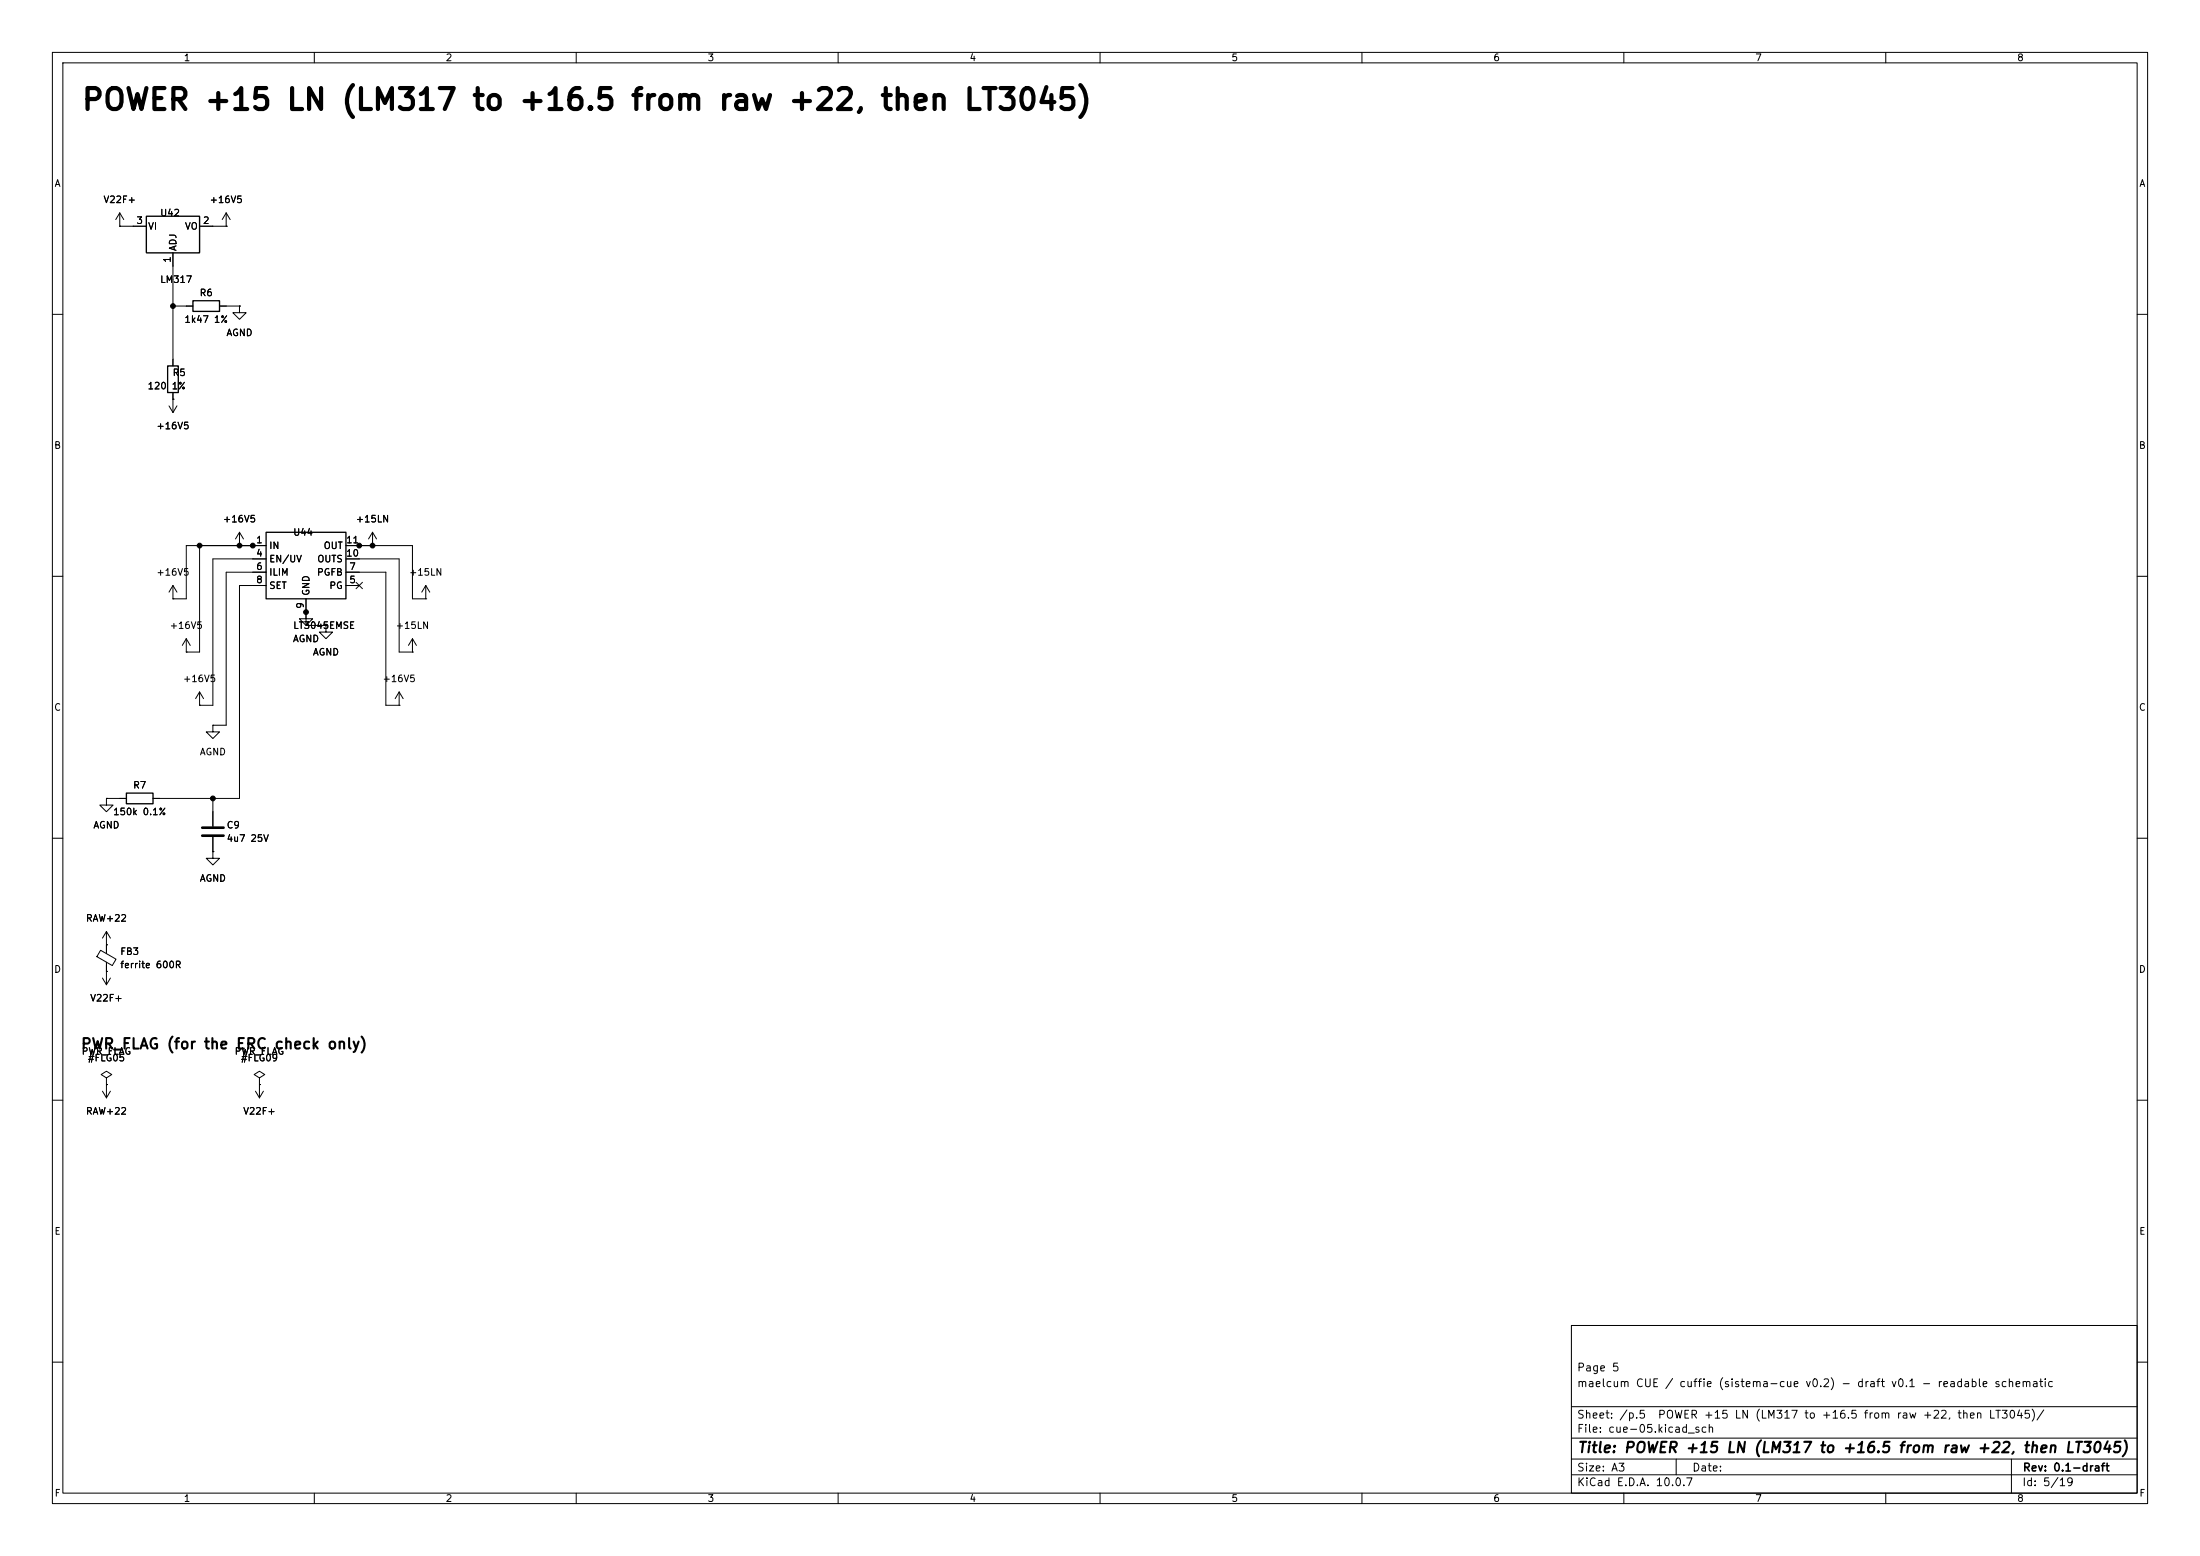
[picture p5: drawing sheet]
(kicad_sch
 (version 20260101)
 (generator "eeschema")
 (generator_version "10.0")
 (paper "A3")
 (title_block
  (title "POWER +15 LN (LM317 to +16.5 from raw +22, then LT3045)")
  (rev "0.1-draft")
  (comment 1 "maelcum CUE / cuffie (sistema-cue v0.2) - draft v0.1 - readable schematic")
  (comment 2 "Page 5"))
 (lib_symbols
  (symbol
   "Regulator_Linear:LM317_SOT-223"
   (pin_names
    (offset 0.254)) (exclude_from_sim no) (in_bom yes) (on_board yes)
   (in_pos_files yes)
   (duplicate_pin_numbers_are_jumpers no)
   (property
    "Reference"
    "U" (at -3.81 3.175 0) (show_name no) (do_not_autoplace no) (effects (font (size 1.27 1.27))))
   (property
    "Value"
    "LM317_SOT-223" (at 0 3.175 0) (show_name no) (do_not_autoplace no) (effects (font (size 1.27 1.27)) (justify left)))
   (property
    "Footprint"
    "Package_TO_SOT_SMD:SOT-223-3_TabPin2" (at 0 6.35 0) (show_name no) (do_not_autoplace no) (hide yes) (effects (font (size 1.27 1.27)
    (italic yes))))
   (property
    "Datasheet"
    "http://www.ti.com/lit/ds/symlink/lm317.pdf" (at 0 0 0) (show_name no) (do_not_autoplace no) (hide yes) (effects (font (size 1.27 1.27))))
   (property
    "Description"
    "1.5A 35V Adjustable Linear Regulator, SOT-223" (at 0 0 0) (show_name no) (do_not_autoplace no) (hide yes) (effects (font (size 1.27 1.27))))
   (property
    "ki_keywords"
    "Adjustable Voltage Regulator 1A Positive" (at 0 0 0) (show_name no) (do_not_autoplace no) (hide yes) (effects (font (size 1.27 1.27))))
   (property
    "ki_fp_filters"
    "SOT?223*TabPin2*" (at 0 0 0) (show_name no) (do_not_autoplace no) (hide yes) (effects (font (size 1.27 1.27))))
   (symbol
    "LM317_SOT-223_0_1"
    (rectangle (start -5.08 1.905) (end 5.08 -5.08) (stroke (width 0.254) (type default)) (fill (type background))))
   (symbol
    "LM317_SOT-223_1_1"
    (pin
    input
    line (at 0 -7.62 90) (length 2.54) (name
    "ADJ" (effects (font (size 1.27 1.27)))) (number
    "1" (effects (font (size 1.27 1.27)))))
    (pin
    power_out
    line (at 7.62 0 180) (length 2.54) (name
    "VO" (effects (font (size 1.27 1.27)))) (number
    "2" (effects (font (size 1.27 1.27)))))
    (pin
    power_in
    line (at -7.62 0 0) (length 2.54) (name
    "VI" (effects (font (size 1.27 1.27)))) (number
    "3" (effects (font (size 1.27 1.27))))))
   (embedded_fonts no))
  (symbol
   "Device:R"
   (pin_numbers (hide yes))
   (pin_names
    (offset 0)) (exclude_from_sim no) (in_bom yes) (on_board yes)
   (in_pos_files yes)
   (duplicate_pin_numbers_are_jumpers no)
   (property
    "Reference"
    "R" (at 2.032 0 90) (show_name no) (do_not_autoplace no) (effects (font (size 1.27 1.27))))
   (property
    "Value"
    "R" (at 0 0 90) (show_name no) (do_not_autoplace no) (effects (font (size 1.27 1.27))))
   (property
    "Footprint"
    "" (at -1.778 0 90) (show_name no) (do_not_autoplace no) (hide yes) (effects (font (size 1.27 1.27))))
   (property
    "Datasheet"
    "" (at 0 0 0) (show_name no) (do_not_autoplace no) (hide yes) (effects (font (size 1.27 1.27))))
   (property
    "Description"
    "Resistor" (at 0 0 0) (show_name no) (do_not_autoplace no) (hide yes) (effects (font (size 1.27 1.27))))
   (property
    "ki_keywords"
    "R res resistor" (at 0 0 0) (show_name no) (do_not_autoplace no) (hide yes) (effects (font (size 1.27 1.27))))
   (property
    "ki_fp_filters"
    "R_*" (at 0 0 0) (show_name no) (do_not_autoplace no) (hide yes) (effects (font (size 1.27 1.27))))
   (symbol
    "R_0_1"
    (rectangle (start -1.016 -2.54) (end 1.016 2.54) (stroke (width 0.254) (type default)) (fill (type none))))
   (symbol
    "R_1_1"
    (pin
    passive
    line (at 0 3.81 270) (length 1.27) (name
    "" (effects (font (size 1.27 1.27)))) (number
    "1" (effects (font (size 1.27 1.27)))))
    (pin
    passive
    line (at 0 -3.81 90) (length 1.27) (name
    "" (effects (font (size 1.27 1.27)))) (number
    "2" (effects (font (size 1.27 1.27))))))
   (embedded_fonts no))
  (symbol
   "power:GND"
   (power global)
   (pin_numbers (hide yes))
   (pin_names
    (offset 0) (hide yes)) (exclude_from_sim no) (in_bom yes) (on_board yes)
   (in_pos_files yes)
   (duplicate_pin_numbers_are_jumpers no)
   (property
    "Reference"
    "#PWR" (at 0 -6.35 0) (show_name no) (do_not_autoplace no) (hide yes) (effects (font (size 1.27 1.27))))
   (property
    "Value"
    "GND" (at 0 -3.81 0) (show_name no) (do_not_autoplace no) (effects (font (size 1.27 1.27))))
   (property
    "Footprint"
    "" (at 0 0 0) (show_name no) (do_not_autoplace no) (hide yes) (effects (font (size 1.27 1.27))))
   (property
    "Datasheet"
    "" (at 0 0 0) (show_name no) (do_not_autoplace no) (hide yes) (effects (font (size 1.27 1.27))))
   (property
    "Description"
    "Power symbol creates a global label with name \"GND\" , ground" (at 0 0 0) (show_name no) (do_not_autoplace no) (hide yes) (effects (font (size 1.27 1.27))))
   (property
    "ki_keywords"
    "global power" (at 0 0 0) (show_name no) (do_not_autoplace no) (hide yes) (effects (font (size 1.27 1.27))))
   (symbol
    "GND_0_1"
    (polyline (pts (xy 0 0) (xy 0 -1.27) (xy 1.27 -1.27) (xy 0 -2.54) (xy -1.27 -1.27) (xy 0 -1.27)) (stroke (width 0) (type default)) (fill (type none))))
   (symbol
    "GND_1_1"
    (pin
    power_in
    line (at 0 0 270) (length 0) (name
    "" (effects (font (size 1.27 1.27)))) (number
    "1" (effects (font (size 1.27 1.27))))))
   (embedded_fonts no))
  (symbol
   "power:+15V"
   (power global)
   (pin_numbers (hide yes))
   (pin_names
    (offset 0) (hide yes)) (exclude_from_sim no) (in_bom yes) (on_board yes)
   (in_pos_files yes)
   (duplicate_pin_numbers_are_jumpers no)
   (property
    "Reference"
    "#PWR" (at 0 -3.81 0) (show_name no) (do_not_autoplace no) (hide yes) (effects (font (size 1.27 1.27))))
   (property
    "Value"
    "+15V" (at 0 3.556 0) (show_name no) (do_not_autoplace no) (effects (font (size 1.27 1.27))))
   (property
    "Footprint"
    "" (at 0 0 0) (show_name no) (do_not_autoplace no) (hide yes) (effects (font (size 1.27 1.27))))
   (property
    "Datasheet"
    "" (at 0 0 0) (show_name no) (do_not_autoplace no) (hide yes) (effects (font (size 1.27 1.27))))
   (property
    "Description"
    "Power symbol creates a global label with name \"+15V\"" (at 0 0 0) (show_name no) (do_not_autoplace no) (hide yes) (effects (font (size 1.27 1.27))))
   (property
    "ki_keywords"
    "global power" (at 0 0 0) (show_name no) (do_not_autoplace no) (hide yes) (effects (font (size 1.27 1.27))))
   (symbol
    "+15V_0_1"
    (polyline (pts (xy -0.762 1.27) (xy 0 2.54)) (stroke (width 0) (type default)) (fill (type none)))
    (polyline (pts (xy 0 2.54) (xy 0.762 1.27)) (stroke (width 0) (type default)) (fill (type none)))
    (polyline (pts (xy 0 0) (xy 0 2.54)) (stroke (width 0) (type default)) (fill (type none))))
   (symbol
    "+15V_1_1"
    (pin
    power_in
    line (at 0 0 90) (length 0) (name
    "" (effects (font (size 1.27 1.27)))) (number
    "1" (effects (font (size 1.27 1.27))))))
   (embedded_fonts no))
  (symbol
   "Regulator_Linear:LT3045xMSE" (exclude_from_sim no) (in_bom yes) (on_board yes)
   (in_pos_files yes)
   (duplicate_pin_numbers_are_jumpers no)
   (property
    "Reference"
    "U" (at -6.35 6.35 0) (show_name no) (do_not_autoplace no) (effects (font (size 1.27 1.27))))
   (property
    "Value"
    "LT3045xMSE" (at 1.27 6.35 0) (show_name no) (do_not_autoplace no) (effects (font (size 1.27 1.27)) (justify left)))
   (property
    "Footprint"
    "Package_SO:MSOP-12-1EP_3x4.039mm_P0.65mm_EP1.651x2.845mm" (at 0 8.255 0) (show_name no) (do_not_autoplace no) (hide yes) (effects (font (size 1.27 1.27))))
   (property
    "Datasheet"
    "https://www.analog.com/media/en/technical-documentation/data-sheets/3045fa.pdf" (at 0 0 0) (show_name no) (do_not_autoplace no) (hide yes) (effects (font (size 1.27 1.27))))
   (property
    "Description"
    "500mA, Adjustable, Ultralow Noise, Ultrahigh PSRR Linear Regulator, MSOP-12" (at 0 0 0) (show_name no) (do_not_autoplace no) (hide yes) (effects (font (size 1.27 1.27))))
   (property
    "ki_keywords"
    "linear voltage regulator low-noise" (at 0 0 0) (show_name no) (do_not_autoplace no) (hide yes) (effects (font (size 1.27 1.27))))
   (property
    "ki_fp_filters"
    "MSOP*1EP*3x4.039mm*P0.65mm*" (at 0 0 0) (show_name no) (do_not_autoplace no) (hide yes) (effects (font (size 1.27 1.27))))
   (symbol
    "LT3045xMSE_0_1"
    (rectangle (start -7.62 5.08) (end 7.62 -7.62) (stroke (width 0.254) (type default)) (fill (type background))))
   (symbol
    "LT3045xMSE_1_1"
    (pin
    power_in
    line (at -10.16 2.54 0) (length 2.54) (name
    "IN" (effects (font (size 1.27 1.27)))) (number
    "1" (effects (font (size 1.27 1.27)))))
    (pin
    passive
    line (at -10.16 2.54 0) (length 2.54) (hide yes) (name
    "IN" (effects (font (size 1.27 1.27)))) (number
    "2" (effects (font (size 1.27 1.27)))))
    (pin
    passive
    line (at -10.16 2.54 0) (length 2.54) (hide yes) (name
    "IN" (effects (font (size 1.27 1.27)))) (number
    "3" (effects (font (size 1.27 1.27)))))
    (pin
    input
    line (at -10.16 0 0) (length 2.54) (name
    "EN/UV" (effects (font (size 1.27 1.27)))) (number
    "4" (effects (font (size 1.27 1.27)))))
    (pin
    open_collector
    line (at 10.16 -5.08 180) (length 2.54) (name
    "PG" (effects (font (size 1.27 1.27)))) (number
    "5" (effects (font (size 1.27 1.27)))))
    (pin
    passive
    line (at -10.16 -2.54 0) (length 2.54) (name
    "ILIM" (effects (font (size 1.27 1.27)))) (number
    "6" (effects (font (size 1.27 1.27)))))
    (pin
    input
    line (at 10.16 -2.54 180) (length 2.54) (name
    "PGFB" (effects (font (size 1.27 1.27)))) (number
    "7" (effects (font (size 1.27 1.27)))))
    (pin
    passive
    line (at -10.16 -5.08 0) (length 2.54) (name
    "SET" (effects (font (size 1.27 1.27)))) (number
    "8" (effects (font (size 1.27 1.27)))))
    (pin
    power_in
    line (at 0 -10.16 90) (length 2.54) (name
    "GND" (effects (font (size 1.27 1.27)))) (number
    "9" (effects (font (size 1.27 1.27)))))
    (pin
    input
    line (at 10.16 0 180) (length 2.54) (name
    "OUTS" (effects (font (size 1.27 1.27)))) (number
    "10" (effects (font (size 1.27 1.27)))))
    (pin
    power_out
    line (at 10.16 2.54 180) (length 2.54) (name
    "OUT" (effects (font (size 1.27 1.27)))) (number
    "11" (effects (font (size 1.27 1.27)))))
    (pin
    passive
    line (at 10.16 2.54 180) (length 2.54) (hide yes) (name
    "OUT" (effects (font (size 1.27 1.27)))) (number
    "12" (effects (font (size 1.27 1.27)))))
    (pin
    passive
    line (at 0 -10.16 90) (length 2.54) (hide yes) (name
    "GND" (effects (font (size 1.27 1.27)))) (number
    "13" (effects (font (size 1.27 1.27))))))
   (embedded_fonts no))
  (symbol
   "Device:C"
   (pin_numbers (hide yes))
   (pin_names
    (offset 0.254)) (exclude_from_sim no) (in_bom yes) (on_board yes)
   (in_pos_files yes)
   (duplicate_pin_numbers_are_jumpers no)
   (property
    "Reference"
    "C" (at 0.635 2.54 0) (show_name no) (do_not_autoplace no) (effects (font (size 1.27 1.27)) (justify left)))
   (property
    "Value"
    "C" (at 0.635 -2.54 0) (show_name no) (do_not_autoplace no) (effects (font (size 1.27 1.27)) (justify left)))
   (property
    "Footprint"
    "" (at 0.9652 -3.81 0) (show_name no) (do_not_autoplace no) (hide yes) (effects (font (size 1.27 1.27))))
   (property
    "Datasheet"
    "" (at 0 0 0) (show_name no) (do_not_autoplace no) (hide yes) (effects (font (size 1.27 1.27))))
   (property
    "Description"
    "Unpolarized capacitor" (at 0 0 0) (show_name no) (do_not_autoplace no) (hide yes) (effects (font (size 1.27 1.27))))
   (property
    "ki_keywords"
    "cap capacitor" (at 0 0 0) (show_name no) (do_not_autoplace no) (hide yes) (effects (font (size 1.27 1.27))))
   (property
    "ki_fp_filters"
    "C_*" (at 0 0 0) (show_name no) (do_not_autoplace no) (hide yes) (effects (font (size 1.27 1.27))))
   (symbol
    "C_0_1"
    (polyline (pts (xy -2.032 0.762) (xy 2.032 0.762)) (stroke (width 0.508) (type default)) (fill (type none)))
    (polyline (pts (xy -2.032 -0.762) (xy 2.032 -0.762)) (stroke (width 0.508) (type default)) (fill (type none))))
   (symbol
    "C_1_1"
    (pin
    passive
    line (at 0 3.81 270) (length 2.794) (name
    "" (effects (font (size 1.27 1.27)))) (number
    "1" (effects (font (size 1.27 1.27)))))
    (pin
    passive
    line (at 0 -3.81 90) (length 2.794) (name
    "" (effects (font (size 1.27 1.27)))) (number
    "2" (effects (font (size 1.27 1.27))))))
   (embedded_fonts no))
  (symbol
   "Device:FerriteBead_Small"
   (pin_numbers (hide yes))
   (pin_names
    (offset 0)) (exclude_from_sim no) (in_bom yes) (on_board yes)
   (in_pos_files yes)
   (duplicate_pin_numbers_are_jumpers no)
   (property
    "Reference"
    "FB" (at 1.905 1.27 0) (show_name no) (do_not_autoplace no) (effects (font (size 1.27 1.27)) (justify left)))
   (property
    "Value"
    "FerriteBead_Small" (at 1.905 -1.27 0) (show_name no) (do_not_autoplace no) (effects (font (size 1.27 1.27)) (justify left)))
   (property
    "Footprint"
    "" (at -1.778 0 90) (show_name no) (do_not_autoplace no) (hide yes) (effects (font (size 1.27 1.27))))
   (property
    "Datasheet"
    "" (at 0 0 0) (show_name no) (do_not_autoplace no) (hide yes) (effects (font (size 1.27 1.27))))
   (property
    "Description"
    "Ferrite bead, small symbol" (at 0 0 0) (show_name no) (do_not_autoplace no) (hide yes) (effects (font (size 1.27 1.27))))
   (property
    "ki_keywords"
    "L ferrite bead inductor filter" (at 0 0 0) (show_name no) (do_not_autoplace no) (hide yes) (effects (font (size 1.27 1.27))))
   (property
    "ki_fp_filters"
    "Inductor_* L_* *Ferrite*" (at 0 0 0) (show_name no) (do_not_autoplace no) (hide yes) (effects (font (size 1.27 1.27))))
   (symbol
    "FerriteBead_Small_0_1"
    (polyline (pts (xy -1.8288 0.2794) (xy -1.1176 1.4986) (xy 1.8288 -0.2032) (xy 1.1176 -1.4224) (xy -1.8288 0.2794)) (stroke (width 0) (type default)) (fill (type none)))
    (polyline (pts (xy 0 0.889) (xy 0 1.2954)) (stroke (width 0) (type default)) (fill (type none)))
    (polyline (pts (xy 0 -1.27) (xy 0 -0.7874)) (stroke (width 0) (type default)) (fill (type none))))
   (symbol
    "FerriteBead_Small_1_1"
    (pin
    passive
    line (at 0 2.54 270) (length 1.27) (name
    "" (effects (font (size 1.27 1.27)))) (number
    "1" (effects (font (size 1.27 1.27)))))
    (pin
    passive
    line (at 0 -2.54 90) (length 1.27) (name
    "" (effects (font (size 1.27 1.27)))) (number
    "2" (effects (font (size 1.27 1.27))))))
   (embedded_fonts no))
  (symbol
   "power:PWR_FLAG"
   (power global)
   (pin_numbers (hide yes))
   (pin_names
    (offset 0) (hide yes)) (exclude_from_sim no) (in_bom yes) (on_board yes)
   (in_pos_files yes)
   (duplicate_pin_numbers_are_jumpers no)
   (property
    "Reference"
    "#FLG" (at 0 1.905 0) (show_name no) (do_not_autoplace no) (hide yes) (effects (font (size 1.27 1.27))))
   (property
    "Value"
    "PWR_FLAG" (at 0 3.81 0) (show_name no) (do_not_autoplace no) (effects (font (size 1.27 1.27))))
   (property
    "Footprint"
    "" (at 0 0 0) (show_name no) (do_not_autoplace no) (hide yes) (effects (font (size 1.27 1.27))))
   (property
    "Datasheet"
    "" (at 0 0 0) (show_name no) (do_not_autoplace no) (hide yes) (effects (font (size 1.27 1.27))))
   (property
    "Description"
    "Special symbol for telling ERC where power comes from" (at 0 0 0) (show_name no) (do_not_autoplace no) (hide yes) (effects (font (size 1.27 1.27))))
   (property
    "ki_keywords"
    "flag power" (at 0 0 0) (show_name no) (do_not_autoplace no) (hide yes) (effects (font (size 1.27 1.27))))
   (symbol
    "PWR_FLAG_0_0"
    (pin
    power_out
    line (at 0 0 90) (length 0) (name
    "" (effects (font (size 1.27 1.27)))) (number
    "1" (effects (font (size 1.27 1.27))))))
   (symbol
    "PWR_FLAG_0_1"
    (polyline (pts (xy 0 0) (xy 0 1.27) (xy -1.016 1.905) (xy 0 2.54) (xy 1.016 1.905) (xy 0 1.27)) (stroke (width 0) (type default)) (fill (type none))))
   (embedded_fonts no)))
 (text
  "POWER +15 LN (LM317 to +16.5 from raw +22, then LT3045)"
  (exclude_from_sim no)
  (at 15.24 21.59 0)
  (effects (font (size 4 4)
    (bold yes)) (justify left bottom)))
 (symbol
  (lib_id "Regulator_Linear:LM317_SOT-223")
  (at 33.02 43.18 0)
  (unit 1)
  (body_style 1)
  (exclude_from_sim no)
  (in_bom yes)
  (on_board yes)
  (dnp no)
  (property
   "Reference"
   "U42" (at 30.48 40.64 0) (effects (font (size 1.27 1.27)) (justify left)))
  (property
   "Value"
   "LM317" (at 30.48 53.34 0) (effects (font (size 1.27 1.27)) (justify left)))
  (property
   "Footprint"
   "Package_TO_SOT_SMD:SOT-223-3_TabPin2" (at 33.02 43.18 0) (effects (font (size 1.27 1.27)) (justify left) (hide yes)))
  (property
   "Datasheet"
   "" (at 33.02 43.18 0) (effects (font (size 1.27 1.27)) (justify left) (hide yes)))
  (property
   "Nota"
   "pre-regolatore (§2: +-16,5); ~25 mA" (at 33.02 43.18 0) (effects (font (size 1.27 1.27)) (justify left) (hide yes)))
  (pin
   "1")
  (pin
   "2")
  (pin
   "3")
  (instances (project
    "cue" (path
    "/07e52341-30fc-501e-9b8f-1ec34bb212af/085b2a49-5eeb-5260-8f9d-2303d99dc902" (reference "U42") (unit 1)))))
 (wire
  (pts (xy 33.02 50.8) (xy 33.02 53.34))
  (stroke (width 0) (type default)))
 (symbol
  (lib_id "Device:R")
  (at 39.37 58.42 90)
  (unit 1)
  (body_style 1)
  (exclude_from_sim no)
  (in_bom yes)
  (on_board yes)
  (dnp no)
  (property
   "Reference"
   "R6" (at 39.37 55.88 90) (effects (font (size 1.27 1.27))))
  (property
   "Value"
   "1k47 1%" (at 39.37 60.96 90) (effects (font (size 1.27 1.27))))
  (property
   "Footprint"
   "Resistor_SMD:R_0805_2012Metric" (at 39.37 58.42 0) (effects (font (size 1.27 1.27)) (justify left) (hide yes)))
  (property
   "Datasheet"
   "" (at 39.37 58.42 0) (effects (font (size 1.27 1.27)) (justify left) (hide yes)))
  (property
   "Nota"
   "16,6 V" (at 39.37 58.42 0) (effects (font (size 1.27 1.27)) (justify left) (hide yes)))
  (pin
   "1")
  (pin
   "2")
  (instances (project
    "cue" (path
    "/07e52341-30fc-501e-9b8f-1ec34bb212af/085b2a49-5eeb-5260-8f9d-2303d99dc902" (reference "R6") (unit 1)))))
 (symbol
  (lib_id "Device:R")
  (at 33.02 72.39 180)
  (unit 1)
  (body_style 1)
  (exclude_from_sim no)
  (in_bom yes)
  (on_board yes)
  (dnp no)
  (property
   "Reference"
   "R5" (at 35.56 71.12 0) (effects (font (size 1.27 1.27)) (justify left)))
  (property
   "Value"
   "120 1%" (at 35.56 73.66 0) (effects (font (size 1.27 1.27)) (justify left)))
  (property
   "Footprint"
   "Resistor_SMD:R_0805_2012Metric" (at 33.02 72.39 0) (effects (font (size 1.27 1.27)) (justify left) (hide yes)))
  (property
   "Datasheet"
   "" (at 33.02 72.39 0) (effects (font (size 1.27 1.27)) (justify left) (hide yes)))
  (pin
   "1")
  (pin
   "2")
  (instances (project
    "cue" (path
    "/07e52341-30fc-501e-9b8f-1ec34bb212af/085b2a49-5eeb-5260-8f9d-2303d99dc902" (reference "R5") (unit 1)))))
 (wire
  (pts (xy 33.02 53.34) (xy 33.02 58.42))
  (stroke (width 0) (type default)))
 (wire
  (pts (xy 33.02 58.42) (xy 35.56 58.42))
  (stroke (width 0) (type default)))
 (wire
  (pts (xy 33.02 58.42) (xy 33.02 68.58))
  (stroke (width 0) (type default)))
 (junction
  (at 33.02 58.42)
  (diameter 0)
  (color 0 0 0 0))
 (wire
  (pts (xy 43.18 58.42) (xy 45.72 58.42))
  (stroke (width 0) (type default)))
 (symbol
  (lib_id "power:GND")
  (at 45.72 58.42 0)
  (unit 1)
  (body_style 1)
  (exclude_from_sim no)
  (in_bom yes)
  (on_board yes)
  (dnp no)
  (property
   "Reference"
   "#PWR001" (at 45.72 58.42 0) (effects (font (size 1.27 1.27)) (justify left) (hide yes)))
  (property
   "Value"
   "AGND" (at 45.72 63.5 0) (effects (font (size 1.27 1.27))))
  (property
   "Footprint"
   "" (at 45.72 58.42 0) (effects (font (size 1.27 1.27)) (justify left) (hide yes)))
  (property
   "Datasheet"
   "" (at 45.72 58.42 0) (effects (font (size 1.27 1.27)) (justify left) (hide yes)))
  (pin
   "1")
  (instances (project
    "cue" (path
    "/07e52341-30fc-501e-9b8f-1ec34bb212af/085b2a49-5eeb-5260-8f9d-2303d99dc902" (reference "#PWR001") (unit 1)))))
 (symbol
  (lib_id "power:+15V")
  (at 33.02 76.2 180)
  (unit 1)
  (body_style 1)
  (exclude_from_sim no)
  (in_bom yes)
  (on_board yes)
  (dnp no)
  (property
   "Reference"
   "#PWR002" (at 33.02 76.2 0) (effects (font (size 1.27 1.27)) (justify left) (hide yes)))
  (property
   "Value"
   "+16V5" (at 33.02 81.28 0) (effects (font (size 1.27 1.27))))
  (property
   "Footprint"
   "" (at 33.02 76.2 0) (effects (font (size 1.27 1.27)) (justify left) (hide yes)))
  (property
   "Datasheet"
   "" (at 33.02 76.2 0) (effects (font (size 1.27 1.27)) (justify left) (hide yes)))
  (pin
   "1")
  (instances (project
    "cue" (path
    "/07e52341-30fc-501e-9b8f-1ec34bb212af/085b2a49-5eeb-5260-8f9d-2303d99dc902" (reference "#PWR002") (unit 1)))))
 (wire
  (pts (xy 40.64 43.18) (xy 43.18 43.18))
  (stroke (width 0) (type default)))
 (symbol
  (lib_id "power:+15V")
  (at 43.18 43.18 0)
  (unit 1)
  (body_style 1)
  (exclude_from_sim no)
  (in_bom yes)
  (on_board yes)
  (dnp no)
  (property
   "Reference"
   "#PWR003" (at 43.18 43.18 0) (effects (font (size 1.27 1.27)) (justify left) (hide yes)))
  (property
   "Value"
   "+16V5" (at 43.18 38.1 0) (effects (font (size 1.27 1.27))))
  (property
   "Footprint"
   "" (at 43.18 43.18 0) (effects (font (size 1.27 1.27)) (justify left) (hide yes)))
  (property
   "Datasheet"
   "" (at 43.18 43.18 0) (effects (font (size 1.27 1.27)) (justify left) (hide yes)))
  (pin
   "1")
  (instances (project
    "cue" (path
    "/07e52341-30fc-501e-9b8f-1ec34bb212af/085b2a49-5eeb-5260-8f9d-2303d99dc902" (reference "#PWR003") (unit 1)))))
 (wire
  (pts (xy 25.4 43.18) (xy 22.86 43.18))
  (stroke (width 0) (type default)))
 (symbol
  (lib_id "power:+15V")
  (at 22.86 43.18 0)
  (unit 1)
  (body_style 1)
  (exclude_from_sim no)
  (in_bom yes)
  (on_board yes)
  (dnp no)
  (property
   "Reference"
   "#PWR004" (at 22.86 43.18 0) (effects (font (size 1.27 1.27)) (justify left) (hide yes)))
  (property
   "Value"
   "V22F+" (at 22.86 38.1 0) (effects (font (size 1.27 1.27))))
  (property
   "Footprint"
   "" (at 22.86 43.18 0) (effects (font (size 1.27 1.27)) (justify left) (hide yes)))
  (property
   "Datasheet"
   "" (at 22.86 43.18 0) (effects (font (size 1.27 1.27)) (justify left) (hide yes)))
  (pin
   "1")
  (instances (project
    "cue" (path
    "/07e52341-30fc-501e-9b8f-1ec34bb212af/085b2a49-5eeb-5260-8f9d-2303d99dc902" (reference "#PWR004") (unit 1)))))
 (symbol
  (lib_id "Regulator_Linear:LT3045xMSE")
  (at 58.42 106.68 0)
  (unit 1)
  (body_style 1)
  (exclude_from_sim no)
  (in_bom yes)
  (on_board yes)
  (dnp no)
  (property
   "Reference"
   "U44" (at 55.88 101.6 0) (effects (font (size 1.27 1.27)) (justify left)))
  (property
   "Value"
   "LT3045EMSE" (at 55.88 119.38 0) (effects (font (size 1.27 1.27)) (justify left)))
  (property
   "Footprint"
   "Package_SO:MSOP-12-1EP_3x4.039mm_P0.65mm_EP1.651x2.845mm" (at 58.42 106.68 0) (effects (font (size 1.27 1.27)) (justify left) (hide yes)))
  (property
   "Datasheet"
   "" (at 58.42 106.68 0) (effects (font (size 1.27 1.27)) (justify left) (hide yes)))
  (property
   "Nota"
   "EN/UV a IN; ILIM a massa; PG libero; PGFB a IN (come master-segnale.py)" (at 58.42 106.68 0) (effects (font (size 1.27 1.27)) (justify left) (hide yes)))
  (pin
   "1")
  (pin
   "2")
  (pin
   "3")
  (pin
   "4")
  (pin
   "5")
  (pin
   "6")
  (pin
   "7")
  (pin
   "8")
  (pin
   "9")
  (pin
   "10")
  (pin
   "11")
  (pin
   "12")
  (pin
   "13")
  (instances (project
    "cue" (path
    "/07e52341-30fc-501e-9b8f-1ec34bb212af/085b2a49-5eeb-5260-8f9d-2303d99dc902" (reference "U44") (unit 1)))))
 (wire
  (pts (xy 48.26 104.14) (xy 45.72 104.14))
  (stroke (width 0) (type default)))
 (symbol
  (lib_id "power:+15V")
  (at 45.72 104.14 0)
  (unit 1)
  (body_style 1)
  (exclude_from_sim no)
  (in_bom yes)
  (on_board yes)
  (dnp no)
  (property
   "Reference"
   "#PWR005" (at 45.72 104.14 0) (effects (font (size 1.27 1.27)) (justify left) (hide yes)))
  (property
   "Value"
   "+16V5" (at 45.72 99.06 0) (effects (font (size 1.27 1.27))))
  (property
   "Footprint"
   "" (at 45.72 104.14 0) (effects (font (size 1.27 1.27)) (justify left) (hide yes)))
  (property
   "Datasheet"
   "" (at 45.72 104.14 0) (effects (font (size 1.27 1.27)) (justify left) (hide yes)))
  (pin
   "1")
  (instances (project
    "cue" (path
    "/07e52341-30fc-501e-9b8f-1ec34bb212af/085b2a49-5eeb-5260-8f9d-2303d99dc902" (reference "#PWR005") (unit 1)))))
 (wire
  (pts (xy 48.26 104.14) (xy 35.56 104.14))
  (stroke (width 0) (type default)))
 (wire
  (pts (xy 35.56 104.14) (xy 35.56 114.3))
  (stroke (width 0) (type default)))
 (wire
  (pts (xy 35.56 114.3) (xy 33.02 114.3))
  (stroke (width 0) (type default)))
 (symbol
  (lib_id "power:+15V")
  (at 33.02 114.3 0)
  (unit 1)
  (body_style 1)
  (exclude_from_sim no)
  (in_bom yes)
  (on_board yes)
  (dnp no)
  (property
   "Reference"
   "#PWR006" (at 33.02 114.3 0) (effects (font (size 1.27 1.27)) (justify left) (hide yes)))
  (property
   "Value"
   "+16V5" (at 33.02 109.22 0) (effects (font (size 1.27 1.27))))
  (property
   "Footprint"
   "" (at 33.02 114.3 0) (effects (font (size 1.27 1.27)) (justify left) (hide yes)))
  (property
   "Datasheet"
   "" (at 33.02 114.3 0) (effects (font (size 1.27 1.27)) (justify left) (hide yes)))
  (pin
   "1")
  (instances (project
    "cue" (path
    "/07e52341-30fc-501e-9b8f-1ec34bb212af/085b2a49-5eeb-5260-8f9d-2303d99dc902" (reference "#PWR006") (unit 1)))))
 (wire
  (pts (xy 48.26 104.14) (xy 38.1 104.14))
  (stroke (width 0) (type default)))
 (wire
  (pts (xy 38.1 104.14) (xy 38.1 124.46))
  (stroke (width 0) (type default)))
 (wire
  (pts (xy 38.1 124.46) (xy 35.56 124.46))
  (stroke (width 0) (type default)))
 (symbol
  (lib_id "power:+15V")
  (at 35.56 124.46 0)
  (unit 1)
  (body_style 1)
  (exclude_from_sim no)
  (in_bom yes)
  (on_board yes)
  (dnp no)
  (property
   "Reference"
   "#PWR007" (at 35.56 124.46 0) (effects (font (size 1.27 1.27)) (justify left) (hide yes)))
  (property
   "Value"
   "+16V5" (at 35.56 119.38 0) (effects (font (size 1.27 1.27))))
  (property
   "Footprint"
   "" (at 35.56 124.46 0) (effects (font (size 1.27 1.27)) (justify left) (hide yes)))
  (property
   "Datasheet"
   "" (at 35.56 124.46 0) (effects (font (size 1.27 1.27)) (justify left) (hide yes)))
  (pin
   "1")
  (instances (project
    "cue" (path
    "/07e52341-30fc-501e-9b8f-1ec34bb212af/085b2a49-5eeb-5260-8f9d-2303d99dc902" (reference "#PWR007") (unit 1)))))
 (wire
  (pts (xy 48.26 106.68) (xy 40.64 106.68))
  (stroke (width 0) (type default)))
 (wire
  (pts (xy 40.64 106.68) (xy 40.64 134.62))
  (stroke (width 0) (type default)))
 (wire
  (pts (xy 40.64 134.62) (xy 38.1 134.62))
  (stroke (width 0) (type default)))
 (symbol
  (lib_id "power:+15V")
  (at 38.1 134.62 0)
  (unit 1)
  (body_style 1)
  (exclude_from_sim no)
  (in_bom yes)
  (on_board yes)
  (dnp no)
  (property
   "Reference"
   "#PWR008" (at 38.1 134.62 0) (effects (font (size 1.27 1.27)) (justify left) (hide yes)))
  (property
   "Value"
   "+16V5" (at 38.1 129.54 0) (effects (font (size 1.27 1.27))))
  (property
   "Footprint"
   "" (at 38.1 134.62 0) (effects (font (size 1.27 1.27)) (justify left) (hide yes)))
  (property
   "Datasheet"
   "" (at 38.1 134.62 0) (effects (font (size 1.27 1.27)) (justify left) (hide yes)))
  (pin
   "1")
  (instances (project
    "cue" (path
    "/07e52341-30fc-501e-9b8f-1ec34bb212af/085b2a49-5eeb-5260-8f9d-2303d99dc902" (reference "#PWR008") (unit 1)))))
 (wire
  (pts (xy 48.26 109.22) (xy 43.18 109.22))
  (stroke (width 0) (type default)))
 (wire
  (pts (xy 43.18 109.22) (xy 43.18 138.43))
  (stroke (width 0) (type default)))
 (wire
  (pts (xy 43.18 138.43) (xy 40.64 138.43))
  (stroke (width 0) (type default)))
 (symbol
  (lib_id "power:GND")
  (at 40.64 138.43 0)
  (unit 1)
  (body_style 1)
  (exclude_from_sim no)
  (in_bom yes)
  (on_board yes)
  (dnp no)
  (property
   "Reference"
   "#PWR009" (at 40.64 138.43 0) (effects (font (size 1.27 1.27)) (justify left) (hide yes)))
  (property
   "Value"
   "AGND" (at 40.64 143.51 0) (effects (font (size 1.27 1.27))))
  (property
   "Footprint"
   "" (at 40.64 138.43 0) (effects (font (size 1.27 1.27)) (justify left) (hide yes)))
  (property
   "Datasheet"
   "" (at 40.64 138.43 0) (effects (font (size 1.27 1.27)) (justify left) (hide yes)))
  (pin
   "1")
  (instances (project
    "cue" (path
    "/07e52341-30fc-501e-9b8f-1ec34bb212af/085b2a49-5eeb-5260-8f9d-2303d99dc902" (reference "#PWR009") (unit 1)))))
 (wire
  (pts (xy 48.26 111.76) (xy 45.72 111.76))
  (stroke (width 0) (type default)))
 (wire
  (pts (xy 45.72 111.76) (xy 45.72 152.4))
  (stroke (width 0) (type default)))
 (symbol
  (lib_id "Device:C")
  (at 40.64 158.75 0)
  (unit 1)
  (body_style 1)
  (exclude_from_sim no)
  (in_bom yes)
  (on_board yes)
  (dnp no)
  (property
   "Reference"
   "C9" (at 43.18 157.48 0) (effects (font (size 1.27 1.27)) (justify left)))
  (property
   "Value"
   "4u7 25V" (at 43.18 160.02 0) (effects (font (size 1.27 1.27)) (justify left)))
  (property
   "Footprint"
   "Capacitor_SMD:C_1206_3216Metric" (at 40.64 158.75 0) (effects (font (size 1.27 1.27)) (justify left) (hide yes)))
  (property
   "Datasheet"
   "" (at 40.64 158.75 0) (effects (font (size 1.27 1.27)) (justify left) (hide yes)))
  (property
   "Nota"
   "rumore del riferimento (datasheet: 4,7 uF)" (at 40.64 158.75 0) (effects (font (size 1.27 1.27)) (justify left) (hide yes)))
  (pin
   "1")
  (pin
   "2")
  (instances (project
    "cue" (path
    "/07e52341-30fc-501e-9b8f-1ec34bb212af/085b2a49-5eeb-5260-8f9d-2303d99dc902" (reference "C9") (unit 1)))))
 (symbol
  (lib_id "Device:R")
  (at 26.67 152.4 270)
  (unit 1)
  (body_style 1)
  (exclude_from_sim no)
  (in_bom yes)
  (on_board yes)
  (dnp no)
  (property
   "Reference"
   "R7" (at 26.67 149.86 90) (effects (font (size 1.27 1.27))))
  (property
   "Value"
   "150k 0.1%" (at 26.67 154.94 90) (effects (font (size 1.27 1.27))))
  (property
   "Footprint"
   "Resistor_SMD:R_0805_2012Metric" (at 26.67 152.4 0) (effects (font (size 1.27 1.27)) (justify left) (hide yes)))
  (property
   "Datasheet"
   "" (at 26.67 152.4 0) (effects (font (size 1.27 1.27)) (justify left) (hide yes)))
  (pin
   "1")
  (pin
   "2")
  (instances (project
    "cue" (path
    "/07e52341-30fc-501e-9b8f-1ec34bb212af/085b2a49-5eeb-5260-8f9d-2303d99dc902" (reference "R7") (unit 1)))))
 (wire
  (pts (xy 45.72 152.4) (xy 40.64 152.4))
  (stroke (width 0) (type default)))
 (wire
  (pts (xy 40.64 152.4) (xy 40.64 154.94))
  (stroke (width 0) (type default)))
 (wire
  (pts (xy 40.64 152.4) (xy 30.48 152.4))
  (stroke (width 0) (type default)))
 (junction
  (at 40.64 152.4)
  (diameter 0)
  (color 0 0 0 0))
 (symbol
  (lib_id "power:GND")
  (at 40.64 162.56 0)
  (unit 1)
  (body_style 1)
  (exclude_from_sim no)
  (in_bom yes)
  (on_board yes)
  (dnp no)
  (property
   "Reference"
   "#PWR010" (at 40.64 162.56 0) (effects (font (size 1.27 1.27)) (justify left) (hide yes)))
  (property
   "Value"
   "AGND" (at 40.64 167.64 0) (effects (font (size 1.27 1.27))))
  (property
   "Footprint"
   "" (at 40.64 162.56 0) (effects (font (size 1.27 1.27)) (justify left) (hide yes)))
  (property
   "Datasheet"
   "" (at 40.64 162.56 0) (effects (font (size 1.27 1.27)) (justify left) (hide yes)))
  (pin
   "1")
  (instances (project
    "cue" (path
    "/07e52341-30fc-501e-9b8f-1ec34bb212af/085b2a49-5eeb-5260-8f9d-2303d99dc902" (reference "#PWR010") (unit 1)))))
 (wire
  (pts (xy 22.86 152.4) (xy 20.32 152.4))
  (stroke (width 0) (type default)))
 (symbol
  (lib_id "power:GND")
  (at 20.32 152.4 0)
  (unit 1)
  (body_style 1)
  (exclude_from_sim no)
  (in_bom yes)
  (on_board yes)
  (dnp no)
  (property
   "Reference"
   "#PWR011" (at 20.32 152.4 0) (effects (font (size 1.27 1.27)) (justify left) (hide yes)))
  (property
   "Value"
   "AGND" (at 20.32 157.48 0) (effects (font (size 1.27 1.27))))
  (property
   "Footprint"
   "" (at 20.32 152.4 0) (effects (font (size 1.27 1.27)) (justify left) (hide yes)))
  (property
   "Datasheet"
   "" (at 20.32 152.4 0) (effects (font (size 1.27 1.27)) (justify left) (hide yes)))
  (pin
   "1")
  (instances (project
    "cue" (path
    "/07e52341-30fc-501e-9b8f-1ec34bb212af/085b2a49-5eeb-5260-8f9d-2303d99dc902" (reference "#PWR011") (unit 1)))))
 (wire
  (pts (xy 68.58 104.14) (xy 71.12 104.14))
  (stroke (width 0) (type default)))
 (symbol
  (lib_id "power:+15V")
  (at 71.12 104.14 0)
  (unit 1)
  (body_style 1)
  (exclude_from_sim no)
  (in_bom yes)
  (on_board yes)
  (dnp no)
  (property
   "Reference"
   "#PWR012" (at 71.12 104.14 0) (effects (font (size 1.27 1.27)) (justify left) (hide yes)))
  (property
   "Value"
   "+15LN" (at 71.12 99.06 0) (effects (font (size 1.27 1.27))))
  (property
   "Footprint"
   "" (at 71.12 104.14 0) (effects (font (size 1.27 1.27)) (justify left) (hide yes)))
  (property
   "Datasheet"
   "" (at 71.12 104.14 0) (effects (font (size 1.27 1.27)) (justify left) (hide yes)))
  (pin
   "1")
  (instances (project
    "cue" (path
    "/07e52341-30fc-501e-9b8f-1ec34bb212af/085b2a49-5eeb-5260-8f9d-2303d99dc902" (reference "#PWR012") (unit 1)))))
 (wire
  (pts (xy 68.58 104.14) (xy 78.74 104.14))
  (stroke (width 0) (type default)))
 (wire
  (pts (xy 78.74 104.14) (xy 78.74 114.3))
  (stroke (width 0) (type default)))
 (wire
  (pts (xy 78.74 114.3) (xy 81.28 114.3))
  (stroke (width 0) (type default)))
 (symbol
  (lib_id "power:+15V")
  (at 81.28 114.3 0)
  (unit 1)
  (body_style 1)
  (exclude_from_sim no)
  (in_bom yes)
  (on_board yes)
  (dnp no)
  (property
   "Reference"
   "#PWR013" (at 81.28 114.3 0) (effects (font (size 1.27 1.27)) (justify left) (hide yes)))
  (property
   "Value"
   "+15LN" (at 81.28 109.22 0) (effects (font (size 1.27 1.27))))
  (property
   "Footprint"
   "" (at 81.28 114.3 0) (effects (font (size 1.27 1.27)) (justify left) (hide yes)))
  (property
   "Datasheet"
   "" (at 81.28 114.3 0) (effects (font (size 1.27 1.27)) (justify left) (hide yes)))
  (pin
   "1")
  (instances (project
    "cue" (path
    "/07e52341-30fc-501e-9b8f-1ec34bb212af/085b2a49-5eeb-5260-8f9d-2303d99dc902" (reference "#PWR013") (unit 1)))))
 (wire
  (pts (xy 68.58 106.68) (xy 76.2 106.68))
  (stroke (width 0) (type default)))
 (wire
  (pts (xy 76.2 106.68) (xy 76.2 124.46))
  (stroke (width 0) (type default)))
 (wire
  (pts (xy 78.74 124.46) (xy 76.2 124.46))
  (stroke (width 0) (type default)))
 (symbol
  (lib_id "power:+15V")
  (at 78.74 124.46 0)
  (unit 1)
  (body_style 1)
  (exclude_from_sim no)
  (in_bom yes)
  (on_board yes)
  (dnp no)
  (property
   "Reference"
   "#PWR014" (at 78.74 124.46 0) (effects (font (size 1.27 1.27)) (justify left) (hide yes)))
  (property
   "Value"
   "+15LN" (at 78.74 119.38 0) (effects (font (size 1.27 1.27))))
  (property
   "Footprint"
   "" (at 78.74 124.46 0) (effects (font (size 1.27 1.27)) (justify left) (hide yes)))
  (property
   "Datasheet"
   "" (at 78.74 124.46 0) (effects (font (size 1.27 1.27)) (justify left) (hide yes)))
  (pin
   "1")
  (instances (project
    "cue" (path
    "/07e52341-30fc-501e-9b8f-1ec34bb212af/085b2a49-5eeb-5260-8f9d-2303d99dc902" (reference "#PWR014") (unit 1)))))
 (wire
  (pts (xy 68.58 109.22) (xy 73.66 109.22))
  (stroke (width 0) (type default)))
 (wire
  (pts (xy 73.66 109.22) (xy 73.66 134.62))
  (stroke (width 0) (type default)))
 (wire
  (pts (xy 73.66 134.62) (xy 76.2 134.62))
  (stroke (width 0) (type default)))
 (symbol
  (lib_id "power:+15V")
  (at 76.2 134.62 0)
  (unit 1)
  (body_style 1)
  (exclude_from_sim no)
  (in_bom yes)
  (on_board yes)
  (dnp no)
  (property
   "Reference"
   "#PWR015" (at 76.2 134.62 0) (effects (font (size 1.27 1.27)) (justify left) (hide yes)))
  (property
   "Value"
   "+16V5" (at 76.2 129.54 0) (effects (font (size 1.27 1.27))))
  (property
   "Footprint"
   "" (at 76.2 134.62 0) (effects (font (size 1.27 1.27)) (justify left) (hide yes)))
  (property
   "Datasheet"
   "" (at 76.2 134.62 0) (effects (font (size 1.27 1.27)) (justify left) (hide yes)))
  (pin
   "1")
  (instances (project
    "cue" (path
    "/07e52341-30fc-501e-9b8f-1ec34bb212af/085b2a49-5eeb-5260-8f9d-2303d99dc902" (reference "#PWR015") (unit 1)))))
 (no_connect
  (at 68.58 111.76))
 (symbol
  (lib_id "power:GND")
  (at 58.42 116.84 0)
  (unit 1)
  (body_style 1)
  (exclude_from_sim no)
  (in_bom yes)
  (on_board yes)
  (dnp no)
  (property
   "Reference"
   "#PWR016" (at 58.42 116.84 0) (effects (font (size 1.27 1.27)) (justify left) (hide yes)))
  (property
   "Value"
   "AGND" (at 58.42 121.92 0) (effects (font (size 1.27 1.27))))
  (property
   "Footprint"
   "" (at 58.42 116.84 0) (effects (font (size 1.27 1.27)) (justify left) (hide yes)))
  (property
   "Datasheet"
   "" (at 58.42 116.84 0) (effects (font (size 1.27 1.27)) (justify left) (hide yes)))
  (pin
   "1")
  (instances (project
    "cue" (path
    "/07e52341-30fc-501e-9b8f-1ec34bb212af/085b2a49-5eeb-5260-8f9d-2303d99dc902" (reference "#PWR016") (unit 1)))))
 (wire
  (pts (xy 58.42 116.84) (xy 58.42 119.38))
  (stroke (width 0) (type default)))
 (wire
  (pts (xy 58.42 119.38) (xy 62.23 119.38))
  (stroke (width 0) (type default)))
 (symbol
  (lib_id "power:GND")
  (at 62.23 119.38 0)
  (unit 1)
  (body_style 1)
  (exclude_from_sim no)
  (in_bom yes)
  (on_board yes)
  (dnp no)
  (property
   "Reference"
   "#PWR017" (at 62.23 119.38 0) (effects (font (size 1.27 1.27)) (justify left) (hide yes)))
  (property
   "Value"
   "AGND" (at 62.23 124.46 0) (effects (font (size 1.27 1.27))))
  (property
   "Footprint"
   "" (at 62.23 119.38 0) (effects (font (size 1.27 1.27)) (justify left) (hide yes)))
  (property
   "Datasheet"
   "" (at 62.23 119.38 0) (effects (font (size 1.27 1.27)) (justify left) (hide yes)))
  (pin
   "1")
  (instances (project
    "cue" (path
    "/07e52341-30fc-501e-9b8f-1ec34bb212af/085b2a49-5eeb-5260-8f9d-2303d99dc902" (reference "#PWR017") (unit 1)))))
 (symbol
  (lib_id "Device:FerriteBead_Small")
  (at 20.32 182.88 0)
  (unit 1)
  (body_style 1)
  (exclude_from_sim no)
  (in_bom yes)
  (on_board yes)
  (dnp no)
  (property
   "Reference"
   "FB3" (at 22.86 181.61 0) (effects (font (size 1.27 1.27)) (justify left)))
  (property
   "Value"
   "ferrite 600R" (at 22.86 184.15 0) (effects (font (size 1.27 1.27)) (justify left)))
  (property
   "Footprint"
   "Inductor_SMD:L_1206_3216Metric" (at 20.32 182.88 0) (effects (font (size 1.27 1.27)) (justify left) (hide yes)))
  (property
   "Datasheet"
   "" (at 20.32 182.88 0) (effects (font (size 1.27 1.27)) (justify left) (hide yes)))
  (pin
   "1")
  (pin
   "2")
  (instances (project
    "cue" (path
    "/07e52341-30fc-501e-9b8f-1ec34bb212af/085b2a49-5eeb-5260-8f9d-2303d99dc902" (reference "FB3") (unit 1)))))
 (symbol
  (lib_id "power:+15V")
  (at 20.32 180.34 0)
  (unit 1)
  (body_style 1)
  (exclude_from_sim no)
  (in_bom yes)
  (on_board yes)
  (dnp no)
  (property
   "Reference"
   "#PWR018" (at 20.32 180.34 0) (effects (font (size 1.27 1.27)) (justify left) (hide yes)))
  (property
   "Value"
   "RAW+22" (at 20.32 175.26 0) (effects (font (size 1.27 1.27))))
  (property
   "Footprint"
   "" (at 20.32 180.34 0) (effects (font (size 1.27 1.27)) (justify left) (hide yes)))
  (property
   "Datasheet"
   "" (at 20.32 180.34 0) (effects (font (size 1.27 1.27)) (justify left) (hide yes)))
  (pin
   "1")
  (instances (project
    "cue" (path
    "/07e52341-30fc-501e-9b8f-1ec34bb212af/085b2a49-5eeb-5260-8f9d-2303d99dc902" (reference "#PWR018") (unit 1)))))
 (symbol
  (lib_id "power:+15V")
  (at 20.32 185.42 180)
  (unit 1)
  (body_style 1)
  (exclude_from_sim no)
  (in_bom yes)
  (on_board yes)
  (dnp no)
  (property
   "Reference"
   "#PWR019" (at 20.32 185.42 0) (effects (font (size 1.27 1.27)) (justify left) (hide yes)))
  (property
   "Value"
   "V22F+" (at 20.32 190.5 0) (effects (font (size 1.27 1.27))))
  (property
   "Footprint"
   "" (at 20.32 185.42 0) (effects (font (size 1.27 1.27)) (justify left) (hide yes)))
  (property
   "Datasheet"
   "" (at 20.32 185.42 0) (effects (font (size 1.27 1.27)) (justify left) (hide yes)))
  (pin
   "1")
  (instances (project
    "cue" (path
    "/07e52341-30fc-501e-9b8f-1ec34bb212af/085b2a49-5eeb-5260-8f9d-2303d99dc902" (reference "#PWR019") (unit 1)))))
 (text
  "PWR_FLAG (for the ERC check only)"
  (exclude_from_sim no)
  (at 15.24 200.66 0)
  (effects (font (size 2 2)
    (bold yes)) (justify left bottom)))
 (symbol
  (lib_id "power:PWR_FLAG")
  (at 20.32 207.01 0)
  (unit 1)
  (body_style 1)
  (exclude_from_sim no)
  (in_bom no)
  (on_board no)
  (dnp no)
  (property
   "Reference"
   "#FLG05" (at 20.32 201.93 0) (effects (font (size 1.27 1.27))))
  (property
   "Value"
   "PWR_FLAG" (at 20.32 200.66 0) (effects (font (size 1.27 1.27))))
  (property
   "Footprint"
   "" (at 20.32 207.01 0) (effects (font (size 1.27 1.27)) (justify left) (hide yes)))
  (property
   "Datasheet"
   "" (at 20.32 207.01 0) (effects (font (size 1.27 1.27)) (justify left) (hide yes)))
  (pin
   "1")
  (instances (project
    "cue" (path
    "/07e52341-30fc-501e-9b8f-1ec34bb212af/085b2a49-5eeb-5260-8f9d-2303d99dc902" (reference "#FLG05") (unit 1)))))
 (symbol
  (lib_id "power:+15V")
  (at 20.32 207.01 180)
  (unit 1)
  (body_style 1)
  (exclude_from_sim no)
  (in_bom yes)
  (on_board yes)
  (dnp no)
  (property
   "Reference"
   "#PWR020" (at 20.32 207.01 0) (effects (font (size 1.27 1.27)) (justify left) (hide yes)))
  (property
   "Value"
   "RAW+22" (at 20.32 212.09 0) (effects (font (size 1.27 1.27))))
  (property
   "Footprint"
   "" (at 20.32 207.01 0) (effects (font (size 1.27 1.27)) (justify left) (hide yes)))
  (property
   "Datasheet"
   "" (at 20.32 207.01 0) (effects (font (size 1.27 1.27)) (justify left) (hide yes)))
  (pin
   "1")
  (instances (project
    "cue" (path
    "/07e52341-30fc-501e-9b8f-1ec34bb212af/085b2a49-5eeb-5260-8f9d-2303d99dc902" (reference "#PWR020") (unit 1)))))
 (symbol
  (lib_id "power:PWR_FLAG")
  (at 49.53 207.01 0)
  (unit 1)
  (body_style 1)
  (exclude_from_sim no)
  (in_bom no)
  (on_board no)
  (dnp no)
  (property
   "Reference"
   "#FLG09" (at 49.53 201.93 0) (effects (font (size 1.27 1.27))))
  (property
   "Value"
   "PWR_FLAG" (at 49.53 200.66 0) (effects (font (size 1.27 1.27))))
  (property
   "Footprint"
   "" (at 49.53 207.01 0) (effects (font (size 1.27 1.27)) (justify left) (hide yes)))
  (property
   "Datasheet"
   "" (at 49.53 207.01 0) (effects (font (size 1.27 1.27)) (justify left) (hide yes)))
  (pin
   "1")
  (instances (project
    "cue" (path
    "/07e52341-30fc-501e-9b8f-1ec34bb212af/085b2a49-5eeb-5260-8f9d-2303d99dc902" (reference "#FLG09") (unit 1)))))
 (symbol
  (lib_id "power:+15V")
  (at 49.53 207.01 180)
  (unit 1)
  (body_style 1)
  (exclude_from_sim no)
  (in_bom yes)
  (on_board yes)
  (dnp no)
  (property
   "Reference"
   "#PWR021" (at 49.53 207.01 0) (effects (font (size 1.27 1.27)) (justify left) (hide yes)))
  (property
   "Value"
   "V22F+" (at 49.53 212.09 0) (effects (font (size 1.27 1.27))))
  (property
   "Footprint"
   "" (at 49.53 207.01 0) (effects (font (size 1.27 1.27)) (justify left) (hide yes)))
  (property
   "Datasheet"
   "" (at 49.53 207.01 0) (effects (font (size 1.27 1.27)) (justify left) (hide yes)))
  (pin
   "1")
  (instances (project
    "cue" (path
    "/07e52341-30fc-501e-9b8f-1ec34bb212af/085b2a49-5eeb-5260-8f9d-2303d99dc902" (reference "#PWR021") (unit 1)))))
 (junction
  (at 58.42 116.84)
  (diameter 0)
  (color 0 0 0 0))
 (junction
  (at 68.58 104.14)
  (diameter 0)
  (color 0 0 0 0))
 (junction
  (at 71.12 104.14)
  (diameter 0)
  (color 0 0 0 0))
 (junction
  (at 48.26 104.14)
  (diameter 0)
  (color 0 0 0 0))
 (junction
  (at 38.1 104.14)
  (diameter 0)
  (color 0 0 0 0))
 (junction
  (at 45.72 104.14)
  (diameter 0)
  (color 0 0 0 0)))
